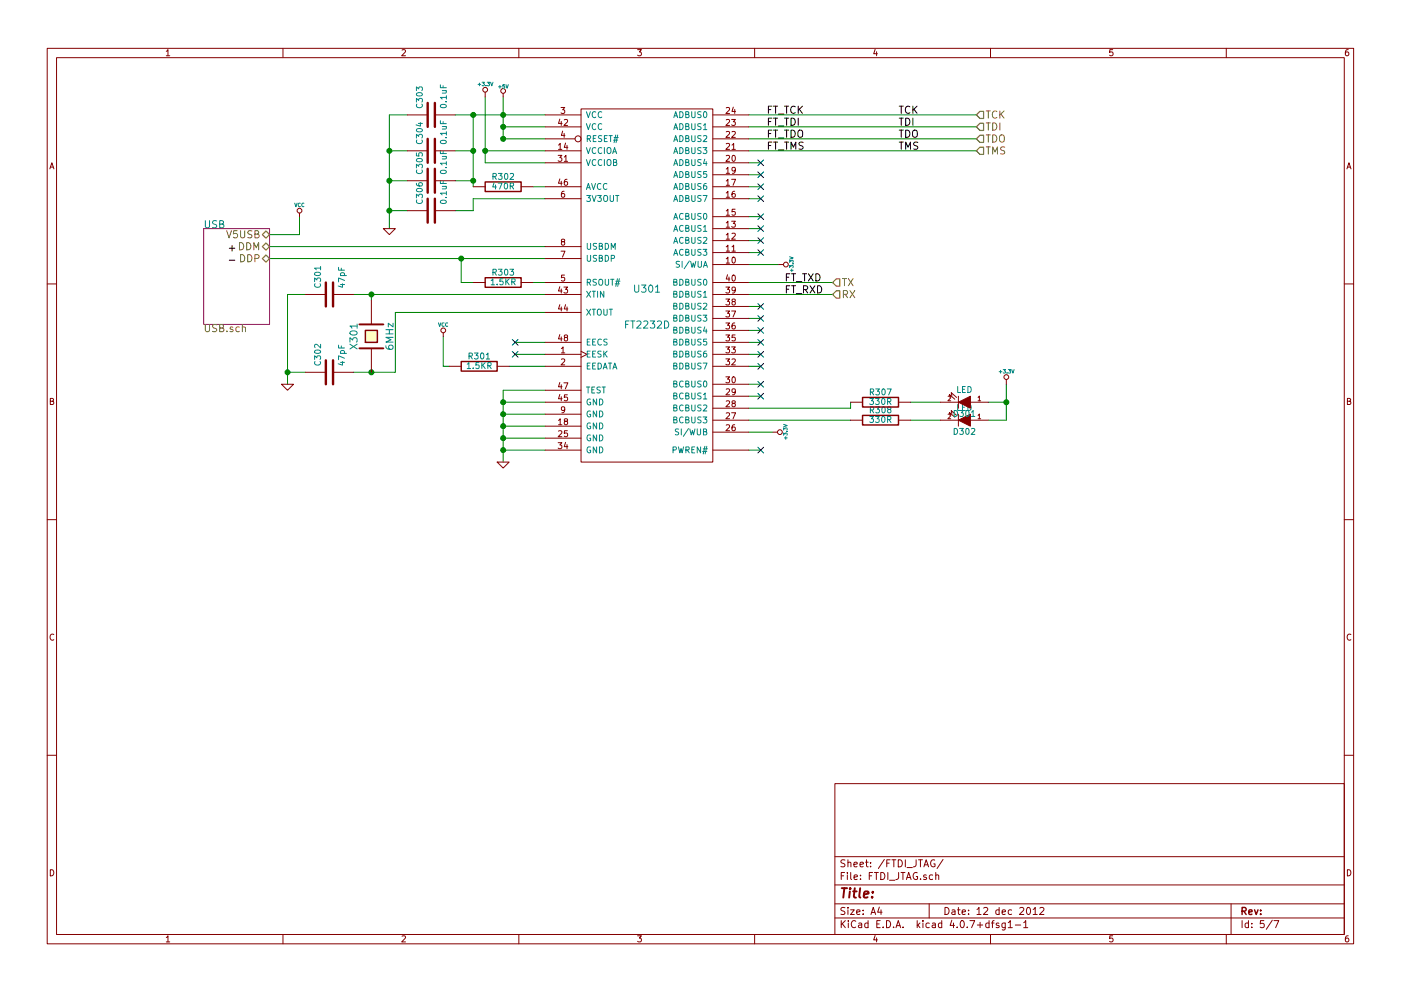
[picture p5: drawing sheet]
EESchema Schematic File Version 2  date Wed 12 Dec 2012 11:02:44 AM COT
LIBS:power
LIBS:device
LIBS:transistors
LIBS:conn
LIBS:linear
LIBS:regul
LIBS:74xx
LIBS:cmos4000
LIBS:adc-dac
LIBS:memory
LIBS:xilinx
LIBS:special
LIBS:microcontrollers
LIBS:dsp
LIBS:microchip
LIBS:analog_switches
LIBS:motorola
LIBS:texas
LIBS:intel
LIBS:audio
LIBS:interface
LIBS:digital-audio
LIBS:philips
LIBS:display
LIBS:cypress
LIBS:siliconi
LIBS:opto
LIBS:atmel
LIBS:contrib
LIBS:valves
LIBS:usba-plug
LIBS:usb_a
LIBS:fsusb20
LIBS:usbconn
LIBS:con-cypressindustries
LIBS:at45db321d
LIBS:devices_mod
LIBS:smd-special
LIBS:my_dev
LIBS:ft2232d
LIBS:xilinx_virtexii-xc2v80&flashprom
LIBS:m25pxx
LIBS:lacedaemonia-cache
EELAYER 25  0
EELAYER END
$Descr A4 11700 8267
encoding utf-8
Sheet 5 7
Title ""
Date "12 dec 2012"
Rev ""
Comp ""
Comment1 ""
Comment2 ""
Comment3 ""
Comment4 ""
$EndDescr
Wire Wire Line
	6250 950  8150 950 
Wire Wire Line
	8150 1250 6250 1250
Wire Wire Line
	4250 3050 4550 3050
Wire Wire Line
	8400 3350 8250 3350
Wire Wire Line
	8250 3500 8400 3500
Wire Wire Line
	7850 3350 7600 3350
Wire Wire Line
	4550 2450 2950 2450
Wire Wire Line
	7100 3500 6250 3500
Wire Wire Line
	6250 1800 6350 1800
Wire Wire Line
	6350 1650 6250 1650
Wire Wire Line
	6350 1450 6250 1450
Wire Wire Line
	6350 2000 6250 2000
Wire Wire Line
	6500 2200 6250 2200
Wire Wire Line
	6250 2650 6350 2650
Wire Wire Line
	6250 2450 6950 2450
Wire Wire Line
	6350 2850 6250 2850
Wire Wire Line
	6250 3050 6350 3050
Wire Wire Line
	6250 3300 6350 3300
Connection ~ 4200 3750
Wire Wire Line
	4200 3850 4200 3250
Connection ~ 3250 1750
Wire Wire Line
	3250 1900 3250 950 
Connection ~ 3100 2450
Wire Wire Line
	3100 2500 3100 2450
Wire Wire Line
	4550 2950 4300 2950
Connection ~ 4200 3350
Wire Wire Line
	4550 3350 4200 3350
Connection ~ 4200 3550
Wire Wire Line
	4550 3550 4200 3550
Wire Wire Line
	4200 3750 4550 3750
Wire Wire Line
	4200 3250 4550 3250
Connection ~ 3850 2150
Wire Wire Line
	3850 2150 3850 2350
Wire Wire Line
	3850 2350 3950 2350
Connection ~ 3250 1500
Wire Wire Line
	3250 1750 3400 1750
Connection ~ 3950 1500
Wire Wire Line
	3800 1500 3950 1500
Wire Wire Line
	3250 1250 3400 1250
Wire Wire Line
	3250 950  3400 950 
Connection ~ 3950 950 
Wire Wire Line
	3950 950  3950 1550
Wire Wire Line
	4550 1150 4200 1150
Wire Wire Line
	4200 1150 4200 800 
Wire Wire Line
	4550 2150 2250 2150
Connection ~ 4200 1150
Connection ~ 4050 1250
Wire Wire Line
	4050 800  4050 1350
Connection ~ 4200 1050
Wire Wire Line
	4200 1050 4550 1050
Wire Wire Line
	2250 1950 2500 1950
Wire Wire Line
	2500 1950 2500 1800
Connection ~ 4200 950 
Wire Wire Line
	4050 1250 4550 1250
Wire Wire Line
	4050 1350 4550 1350
Wire Wire Line
	4450 1550 4550 1550
Wire Wire Line
	4550 2050 2250 2050
Wire Wire Line
	4550 1650 3950 1650
Wire Wire Line
	3800 950  4550 950 
Wire Wire Line
	3800 1250 3950 1250
Connection ~ 3950 1250
Wire Wire Line
	3950 1650 3950 1750
Wire Wire Line
	3950 1750 3800 1750
Wire Wire Line
	3250 1500 3400 1500
Connection ~ 3250 1250
Wire Wire Line
	4550 2350 4450 2350
Wire Wire Line
	2550 2450 2400 2450
Wire Wire Line
	4550 3650 4200 3650
Connection ~ 4200 3650
Wire Wire Line
	4550 3450 4200 3450
Connection ~ 4200 3450
Wire Wire Line
	4550 2850 4300 2850
Wire Wire Line
	2950 3100 3300 3100
Connection ~ 3100 3100
Wire Wire Line
	2400 3100 2550 3100
Wire Wire Line
	2400 2450 2400 3200
Connection ~ 2400 3100
Wire Wire Line
	6250 3750 6350 3750
Wire Wire Line
	6450 3600 6250 3600
Wire Wire Line
	6250 3200 6350 3200
Wire Wire Line
	6250 2950 6350 2950
Wire Wire Line
	6250 2350 6950 2350
Wire Wire Line
	6250 2750 6350 2750
Wire Wire Line
	6250 2550 6350 2550
Wire Wire Line
	6250 2100 6350 2100
Wire Wire Line
	6250 1350 6350 1350
Wire Wire Line
	6250 1550 6350 1550
Wire Wire Line
	6350 1900 6250 1900
Wire Wire Line
	6250 3400 7100 3400
Wire Wire Line
	7100 3400 7100 3350
Wire Wire Line
	4550 2600 3300 2600
Wire Wire Line
	3300 2600 3300 3100
Wire Wire Line
	7850 3500 7600 3500
Wire Wire Line
	8400 3500 8400 3200
Connection ~ 8400 3350
Wire Wire Line
	3750 3050 3700 3050
Wire Wire Line
	3700 3050 3700 2800
Wire Wire Line
	8150 1150 6250 1150
Wire Wire Line
	6250 1050 8150 1050
Text HLabel 6950 2350 2    60   Input ~ 0
TX
Text HLabel 6950 2450 2    60   Input ~ 0
RX
Text HLabel 8150 1250 2    60   Input ~ 0
TMS
Text HLabel 8150 1050 2    60   Input ~ 0
TDI
Text HLabel 8150 1150 2    60   Input ~ 0
TDO
Text HLabel 8150 950  2    60   Input ~ 0
TCK
NoConn ~ 4300 2950
NoConn ~ 4300 2850
$Comp
L VCC #PWR047
U 1 1
P 3700 2800
F 0 "#PWR047" H 3700 2900 30  0001 C CNN
F 1 "VCC" H 3700 2900 30  0000 C CNN
	1    3700 2800
	1    0    0    -1  
$EndComp
$Comp
L R R301
U 1 1
P 4000 3050
F 0 "R301" V 4080 3050 50  0000 C CNN
F 1 "1.5KR" V 4000 3050 50  0000 C CNN
	1    4000 3050
	0    -1   -1   0   
$EndComp
NoConn ~ 6350 3750
$Comp
L +3.3V #PWR048
U 1 1
P 8400 3200
F 0 "#PWR048" H 8400 3160 30  0001 C CNN
F 1 "+3.3V" H 8400 3310 30  0000 C CNN
	1    8400 3200
	1    0    0    -1  
$EndComp
$Comp
L LED D302
U 1 1
P 8050 3500
F 0 "D302" H 8050 3600 50  0000 C CNN
F 1 "LED" H 8050 3400 50  0000 C CNN
	1    8050 3500
	-1   0    0    1   
$EndComp
$Comp
L LED D301
U 1 1
P 8050 3350
F 0 "D301" H 8050 3450 50  0000 C CNN
F 1 "LED" H 8050 3250 50  0000 C CNN
	1    8050 3350
	-1   0    0    1   
$EndComp
$Comp
L R R308
U 1 1
P 7350 3500
F 0 "R308" V 7430 3500 50  0000 C CNN
F 1 "330R" V 7350 3500 50  0000 C CNN
	1    7350 3500
	0    -1   -1   0   
$EndComp
$Comp
L R R307
U 1 1
P 7350 3350
F 0 "R307" V 7430 3350 50  0000 C CNN
F 1 "330R" V 7350 3350 50  0000 C CNN
	1    7350 3350
	0    -1   -1   0   
$EndComp
NoConn ~ 6350 1800
NoConn ~ 6350 1900
Text Label 7500 1250 0    60   ~ 0
TMS
Text Label 7500 1150 0    60   ~ 0
TDO
Text Label 7500 1050 0    60   ~ 0
TDI
Text Label 6400 1250 0    60   ~ 0
FT_TMS
Text Label 6400 1150 0    60   ~ 0
FT_TDO
Text Label 6400 1050 0    60   ~ 0
FT_TDI
Text Label 7500 950  0    60   ~ 0
TCK
Text Label 6400 950  0    60   ~ 0
FT_TCK
NoConn ~ 6350 2650
NoConn ~ 6350 2750
NoConn ~ 6350 2850
NoConn ~ 6350 2950
NoConn ~ 6350 3050
NoConn ~ 6350 3200
NoConn ~ 6350 3300
NoConn ~ 6350 2550
NoConn ~ 6350 2100
NoConn ~ 6350 2000
NoConn ~ 6350 1650
NoConn ~ 6350 1550
NoConn ~ 6350 1450
NoConn ~ 6350 1350
Text Label 6550 2450 0    60   ~ 0
FT_RXD
Text Label 6550 2350 0    60   ~ 0
FT_TXD
$Comp
L +3.3V #PWR049
U 1 1
P 6500 2200
F 0 "#PWR049" H 6500 2160 30  0001 C CNN
F 1 "+3.3V" H 6500 2310 30  0000 C CNN
	1    6500 2200
	0    1    1    0   
$EndComp
$Comp
L +3.3V #PWR050
U 1 1
P 6450 3600
F 0 "#PWR050" H 6450 3560 30  0001 C CNN
F 1 "+3.3V" H 6450 3710 30  0000 C CNN
	1    6450 3600
	0    1    1    0   
$EndComp
$Comp
L GND #PWR051
U 1 1
P 3250 1900
F 0 "#PWR051" H 3250 1900 30  0001 C CNN
F 1 "GND" H 3250 1830 30  0001 C CNN
	1    3250 1900
	1    0    0    -1  
$EndComp
$Comp
L GND #PWR052
U 1 1
P 4200 3850
F 0 "#PWR052" H 4200 3850 30  0001 C CNN
F 1 "GND" H 4200 3780 30  0001 C CNN
	1    4200 3850
	1    0    0    -1  
$EndComp
$Comp
L GND #PWR053
U 1 1
P 2400 3200
F 0 "#PWR053" H 2400 3200 30  0001 C CNN
F 1 "GND" H 2400 3130 30  0001 C CNN
	1    2400 3200
	1    0    0    -1  
$EndComp
$Comp
L CRYSTAL X301
U 1 1
P 3100 2800
F 0 "X301" H 3100 2950 60  0000 C CNN
F 1 "6MHz" H 3100 2650 60  0000 C CNN
	1    3100 2800
	0    -1   -1   0   
$EndComp
$Comp
L C C302
U 1 1
P 2750 3100
F 0 "C302" H 2800 3200 50  0000 L CNN
F 1 "47pF" H 2800 3000 50  0000 L CNN
	1    2750 3100
	0    -1   -1   0   
$EndComp
$Comp
L C C301
U 1 1
P 2750 2450
F 0 "C301" H 2800 2550 50  0000 L CNN
F 1 "47pF" H 2800 2350 50  0000 L CNN
	1    2750 2450
	0    -1   -1   0   
$EndComp
$Comp
L R R303
U 1 1
P 4200 2350
F 0 "R303" V 4280 2350 50  0000 C CNN
F 1 "1.5KR" V 4200 2350 50  0000 C CNN
	1    4200 2350
	0    -1   -1   0   
$EndComp
$Comp
L C C306
U 1 1
P 3600 1750
F 0 "C306" H 3650 1850 50  0000 L CNN
F 1 "0.1uF" H 3650 1650 50  0000 L CNN
	1    3600 1750
	0    -1   -1   0   
$EndComp
$Comp
L C C305
U 1 1
P 3600 1500
F 0 "C305" H 3650 1600 50  0000 L CNN
F 1 "0.1uF" H 3650 1400 50  0000 L CNN
	1    3600 1500
	0    -1   -1   0   
$EndComp
$Comp
L C C304
U 1 1
P 3600 1250
F 0 "C304" H 3650 1350 50  0000 L CNN
F 1 "0.1uF" H 3650 1150 50  0000 L CNN
	1    3600 1250
	0    -1   -1   0   
$EndComp
$Comp
L C C303
U 1 1
P 3600 950
F 0 "C303" H 3650 1050 50  0000 L CNN
F 1 "0.1uF" H 3650 850 50  0000 L CNN
	1    3600 950 
	0    -1   -1   0   
$EndComp
$Comp
L R R302
U 1 1
P 4200 1550
F 0 "R302" V 4280 1550 50  0000 C CNN
F 1 "470R" V 4200 1550 50  0000 C CNN
	1    4200 1550
	0    -1   -1   0   
$EndComp
$Comp
L +3.3V #PWR054
U 1 1
P 4050 800
F 0 "#PWR054" H 4050 760 30  0001 C CNN
F 1 "+3.3V" H 4050 910 30  0000 C CNN
	1    4050 800 
	1    0    0    -1  
$EndComp
$Comp
L +5V #PWR055
U 1 1
P 4200 800
F 0 "#PWR055" H 4200 890 20  0001 C CNN
F 1 "+5V" H 4200 890 30  0000 C CNN
	1    4200 800 
	1    0    0    -1  
$EndComp
$Comp
L FT2232D U301
U 1 1
P 5400 2500
F 0 "U301" H 5400 2600 60  0000 C CNN
F 1 "FT2232D" H 5400 2300 60  0000 C CNN
	1    5400 2500
	1    0    0    -1  
$EndComp
$Comp
L VCC #PWR056
U 1 1
P 2500 1800
F 0 "#PWR056" H 2500 1900 30  0001 C CNN
F 1 "VCC" H 2500 1900 30  0000 C CNN
	1    2500 1800
	1    0    0    -1  
$EndComp
Text Label 1900 2200 0    60   ~ 0
-
Text Label 1900 2100 0    60   ~ 0
+
$Sheet
S 1700 1900 550  800 
U 4FAF1740
F0 "USB" 60
F1 "USB.sch" 60
F2 "DDP" B R 2250 2150 60 
F3 "DDM" B R 2250 2050 60 
F4 "V5USB" B R 2250 1950 60 
$EndSheet
$EndSCHEMATC
